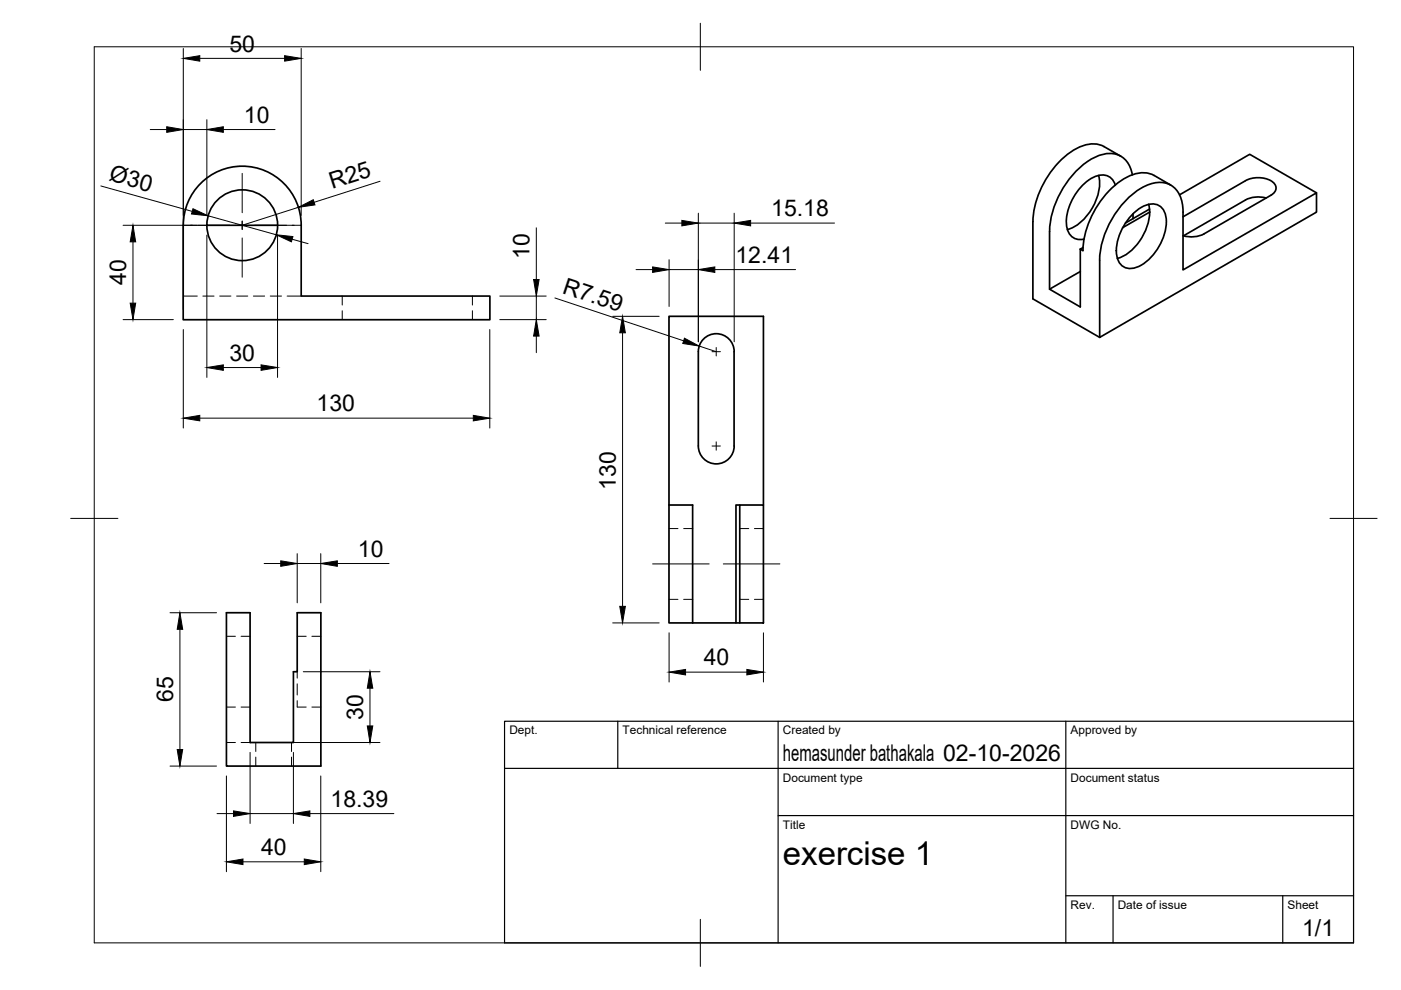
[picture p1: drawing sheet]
<svg xmlns="http://www.w3.org/2000/svg" width="297mm" height="210mm" viewBox="0 0 297 210" stroke-linecap="round" stroke-linejoin="round" font-family="sans-serif">
<!-- layer: Visible -->
<g fill="none" stroke="#000" stroke-width=".36">
<path d="M42.5 38.9a12.5 12.5 0 0 1 13.7-2.7 12.5 12.5 0 0 1 7.7 11.6v15h40v5h-65.1l.1-20a12.5 12.5 0 0 1 3.6-8.9zM232.9 37.2a10.6 10.6 0 0 1-3.5 9.6l-1.8 1.4-1.3 .5M234.1 31.1l3.5 2M234.1 31.1a6.6 6.6 0 0 0-6.9 1 19.7 19.7 0 0 0-8.2 14.9v16.4l14.2 8.1M236.5 39.2a3 3 0 0 0-4.8-1.5 11.3 11.3 0 0 0-5.5 10.5 2.87 2.87 0 0 0 3.6 2.5M240.1 37.1a4.9 4.9 0 0 0-7.3-4 18.2 18.2 0 0 0-9.3 10.9 15.7 15.7 0 0 0-1 5M248.2 39.3l-3.5-2.1a6.6 6.6 0 0 0-6.9 1 19.7 19.7 0 0 0-8.2 14.9M43.8 47.8h15M222.5 49.1v12.2M229 52.8v12.3l-6.5-3.8 6.5-3.7M229 52.8l.6 .3M229.6 52.5l-.6 .3"/>
<path d="M240.2 45.3v1.1M240.5 45.1a5.3 5.3 0 0 1 4.6-1.8 3.4 3.4 0 0 1 2.2 3.7 11.4 11.4 0 0 1-6.2 9.6 2.97 2.97 0 0 1-4.3-2.5 11.4 11.4 0 0 1 3.7-9zM243.5 43.3l.3 1.7M243.7 44.3l-5.1 3M243.8 45l-5.8 3.3M243.8 45a11.4 11.4 0 0 1-6.3 9.6l-.6 .2M250.8 46l13.3-7.7a5.7 5.7 0 0 1 5.9 .4 1.57 1.57 0 0 1-.6 2.7l-14.1 8.2M250.8 45v12.2l28.3-16.3v4.1l-45.9 26.5-.1-16.3a19.5 19.5 0 0 1 8.9-15.3 5.9 5.9 0 0 1 7-.1 6.6 6.6 0 0 1 1.8 5.2M255.3 49.6l-1.8 .6h-1.3l-1.4-.2M268.4 42l-1.9-.2-1.9 .3-13.7 7.9M279.1 40.9l-14.1-8.2-14.9 8.6M155.6 74.6v20"/>
<path d="M155.7 74.6a3.8 3.8 0 0 0-3.8-3.8 3.8 3.8 0 0 0-3.8 3.8v20a3.8 3.8 0 0 0 3.8 3.8 3.8 3.8 0 0 0 3.8-3.8M141.8 107.1v-40h20.1v40M141.8 107.1h5.1v25M141.8 107.1v25h5.1M156.8 107.1h5.1v25h-5.1zM156.8 107.1h-.8v25h.8M48 129.9h5v27.5h9.2v-15h.8v-12.5h5v32.5h-20zM146.9 132.1h9.1"/>
<circle cx="51.4" cy="47.8" r="7.5"/>
</g>
<!-- layer: Hidden -->
<g fill="none" stroke="#000" stroke-width=".21">
<path d="M38.8 47.8h1.9M41.9 47.8h1.9M58.8 47.8h1.9M62 47.8h1.9M38.8 62.8h3M43 62.8h2.4M46.6 62.8h2.4M50.2 62.8h2.3M53.7 62.8h2.4M57.3 62.8h2.4M60.9 62.8h3M72.6 62.8v1.9"/>
<path d="M72.6 65.9v1.9M100.2 62.8v1.9M100.2 65.9v1.9M141.8 112.1h1.9M144.9 112.1h2M156.8 112.1h1.9M160 112.1h1.9M48 134.9h1.9M51.1 134.9h1.9M63 134.9h1.9M66.1 134.9h1.9M141.8 127.1h1.9"/>
<path d="M144.9 127.1h2M156.8 127.1h1.9M160 127.1h1.9M48 157.4h1.9M48 149.9h1.9M51.1 157.4h1.9M51.1 149.9h1.9M54.2 157.4v1.9M61.8 157.4v1.9M62.2 157.4h2.3M63 148.6v1.3h1.9M63 145v2.4"/>
<path d="M63 142.4v1.4M65.7 157.4h2.3M66.1 149.9h1.9M54.2 160.5v1.9M61.8 160.5v1.9"/>
</g>
<!-- layer: BORDER -->
<path d="M20 9.9h267v190h-267zM148.5 4.9v10M15 109.9h10M282 109.9h10M148.5 194.9v10" fill="none" stroke="#000" stroke-width=".21"/>
<!-- layer: TITLEBLOCK -->
<path d="M107 152.9h180v47h-180zM131 152.9v10M165 152.9v47M226 152.9v47M107 162.9h180M165 172.9h122M226 189.9h61M236 189.9v10M272 189.9v10" fill="none" stroke="#000" stroke-width=".25"/>
<!-- layer: Smart Centers -->
<path d="M51.4 36.8v8.3M40.3 47.8h8.4M50.5 47.8h1.7M51.4 46.9v1.8M51.4 50.5v8.3M54 47.8h8.4M151 74.6h1.7M151.8 73.7v1.8M151 94.6h1.7M151.8 93.7v1.8M138.4 119.6h11.9M153.4 119.6h12" fill="none" stroke="#000" stroke-width=".21"/>
<!-- layer: FD_Dimensions -->
<g fill="none" stroke="#000" stroke-width=".21">
<path d="M38.9 10.3v55.4M42.4 12.4h17.9M63.9 10.3v35.4M21.4 39.4l19.4 5.4M31.9 27.5h3.4M38.9 27.5h5M43.9 25.4v20.3M47.3 27.5h11M80.6 38.4l-14 4.5M26.1 47.8h15.7M28.2 51.3v13M43.9 49.9v30.1"/>
<path d="M44.1 45.8l14.5 4M58.8 49.9v30.1M62 50.7l3.3 1M63.3 44l-11.9 3.8M113.7 48.3v11M134.9 57.2h3.5M141.1 47.3h3.5M141.9 55.1v9.9M141.9 57.2h6.2M148.1 45.2v27.3M148.1 47.3h7.6M151.6 57.2h17.1"/>
<path d="M155.7 45.2v27.3M159.2 47.3h17.7M26.1 67.8h10.6M38.9 69.9v20.9M47.3 77.9h8.1M103.8 69.9v20.9M106 67.8h9.8M106 62.8h9.8M113.7 62.8v5M113.7 71.3v3.5M117.6 63.2l27.3 9.1M129.9 67.1h9.9"/>
<path d="M132 70.6v58M148.3 73.4l3.5 1.2M42.4 88.7h58M56 119.5h3.5M63 117.4v10.4M63 119.5h5M68 117.4v10.4M71.5 119.5h11M36 129.9h9.9M38.1 133.4v25.5M129.9 132.1h9.9M141.9 134.2v10.4"/>
<path d="M161.9 134.2v10.4M53 159.5v15.1M62.2 159.5v15.1M64.3 157.4h16.3M64.3 142.4h16.3M78.4 145.9v8M145.4 142.5h12.9M36 162.4h9.9M46 172.5h3.5M48 164.5v20.3M53 172.5h9.2M65.7 172.5h17.8"/>
<path d="M68 164.5v20.3M51.5 182.7h13"/>
</g>
<g fill="#000" stroke="#000" stroke-width=".21">
<path d="M38.9 12.4l3.5-.6v1.2zM60.3 11.8l3.6 .6-3.6 .6zM35.3 26.9l3.6 .6-3.6 .6zM43.9 27.5l3.4-.6v1.2zM28.2 47.8l.6 3.5h-1.2zM40.9 44.3l3.2 1.5-3.5-.4zM58.6 49.8l3.5 .4-.3 1.1zM63.3 44l3.1-1.7 .4 1.1zM113.1 59.3h1.2l-.6 3.5zM138.4 56.6l3.5 .6-3.5 .6zM144.6 46.7l3.5 .6-3.5 .6zM148.1 57.2l3.5-.6v1.2z"/>
<path d="M155.7 47.3l3.5-.6v1.2zM27.6 64.3h1.2l-.6 3.5zM43.9 77.9l3.4-.5v1.1zM55.4 77.4l3.4 .5-3.4 .6zM113.7 67.8l.6 3.5h-1.2zM132 67.1l.6 3.5h-1.2zM145.1 71.7l3.2 1.7-3.5-.6zM38.9 88.7l3.5-.6v1.1zM100.4 88.1l3.4 .6-3.4 .5zM59.5 118.9l3.5 .6-3.5 .6zM68 119.5l3.5-.6v1.2zM38.1 129.9l.6 3.5h-1.1z"/>
<path d="M131.4 128.6h1.2l-.6 3.5zM37.6 158.9h1.1l-.6 3.5zM77.9 153.9h1.1l-.6 3.5zM78.4 142.4l.6 3.5h-1.1zM141.9 142.5l3.5-.6v1.2zM158.3 141.9l3.6 .6-3.6 .6zM49.5 171.9l3.5 .6-3.5 .6zM62.2 172.5l3.5-.6v1.2zM48 182.7l3.5-.6v1.2zM64.5 182.1l3.5 .6-3.5 .6z"/>
</g>
<text font-size="7" x="166" y="183.4">exercise 1</text>
<g font-size="4.9">
<text x="48.6" y="10.9">50</text>
<text x="51.7" y="26">10</text>
<text x="22.9" y="38.3" transform="rotate(16 22.9 38.3)">Ø30</text>
<text x="70.4" y="40.1" transform="rotate(-18 70.4 40.1)">R25</text>
<text x="163.5" y="45.8">15.18</text>
<text x="112.2" y="54.9" transform="rotate(-90 112.2 54.9)">10</text>
<text x="155.9" y="55.8">12.41</text>
<text x="26.7" y="60.4" transform="rotate(-90 26.7 60.4)">40</text>
<text x="119.1" y="62.1" transform="rotate(18 119.1 62.1)">R7.59</text>
<text x="48.6" y="76.5">30</text>
<text x="67.1" y="87.2">130</text>
<text x="130.5" y="103.8" transform="rotate(-90 130.5 103.8)">130</text>
<text x="75.9" y="118">10</text>
<text x="149.2" y="141">40</text>
<text x="36.7" y="148.9" transform="rotate(-90 36.7 148.9)">65</text>
<text x="77" y="152.6" transform="rotate(-90 77 152.6)">30</text>
<text x="166" y="161.4">hemasunder bathakala 02-10-2026</text>
<text x="70.1" y="171">18.39</text>
<text x="55.4" y="181.3">40</text>
<text x="276.1" y="198.6">1/1</text>
</g>
<g font-size="2.5">
<text x="108" y="155.7">Dept.</text>
<text x="132" y="155.7">Technical reference</text>
<text x="166" y="155.7">Created by</text>
<text x="227" y="155.7">Approved by</text>
<text x="166" y="165.7">Document type</text>
<text x="227" y="165.7">Document status</text>
<text x="166" y="175.7">Title</text>
<text x="227" y="175.7">DWG No.</text>
<text x="227" y="192.7">Rev.</text>
<text x="237" y="192.7">Date of issue</text>
<text x="273" y="192.7">Sheet</text>
</g>
</svg>
